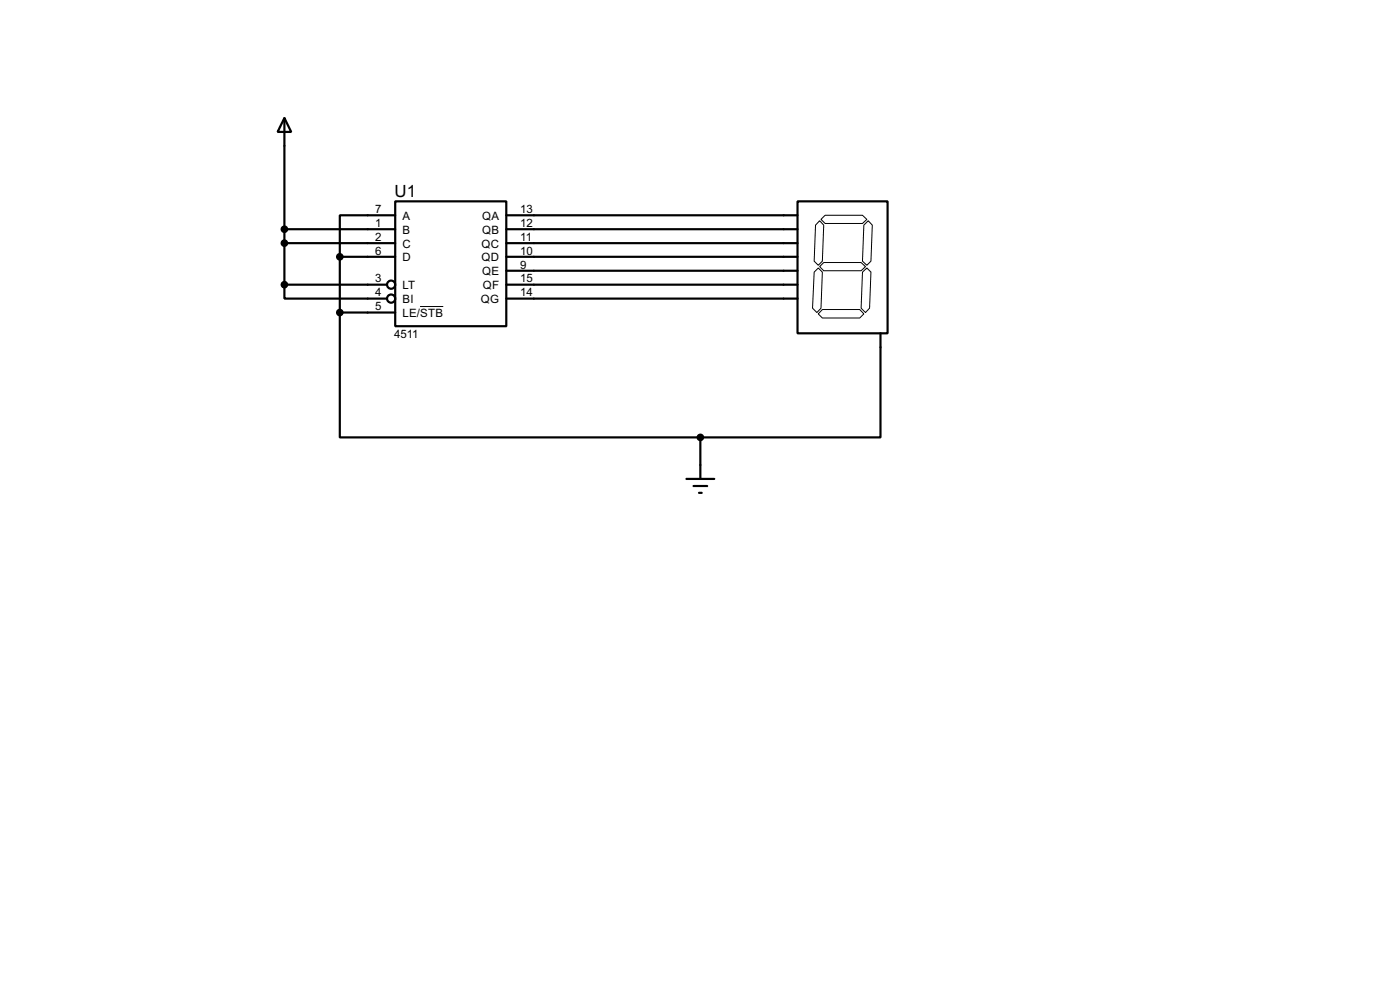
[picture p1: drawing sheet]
<svg xmlns="http://www.w3.org/2000/svg" width="256mm" height="180mm" viewBox="0 0 256 180" stroke-linecap="round" stroke-linejoin="round" font-family="sans-serif">
<g fill="none" stroke="#000" stroke-width=".4">
<path d="M52.1 21.6l1.3 2.6h-2.5zM52.1 21.6v30.5M72.4 36.9h20.4v22.8h-20.4zM72.4 39.4h-10.1v7.6M92.8 39.4h53.3M146.1 36.9h16.5v24.1h-16.5zM52.1 52.1v2.6h18.8M52.1 52.1h18.8M52.1 44.5h20.3M52.1 42h20.3M62.3 57.2v22.9h66M62.3 57.2h10.1"/>
<path d="M62.3 47h10.1M62.3 47v10.2M92.8 52.1h53.3M92.8 44.5h53.3M92.8 47h53.3M92.8 42h53.3M92.8 49.6h53.3M92.8 54.7h53.3M161.3 61v19.1h-33M125.8 87.7h5.1M127.1 89h2.5M128.1 90.2h.5"/>
<path d="M128.3 80.1v7.6"/>
<circle cx="71.6" cy="54.7" r=".75"/>
<circle cx="71.6" cy="52.1" r=".75"/>
</g>
<path d="M151.2 39.4h6.8l.8 .8-.8 .7h-6.8l-.8-.7zM77 56.1h4.2M149.2 49.8l.7-.7 .8 .7-.3 6.6-.7 .8-.8-.8zM150.2 40.4l.7 .8-.2 6.6-.8 .8-.7-.8 .2-6.6zM150.7 56.7h6.8l.8 .8-.8 .7h-6.8l-.8-.7zM150.9 48.1h6.9l.8 .7-.8 .8h-6.9l-.7-.8zM158 49.8l.8-.7 .8 .7-.3 6.6-.7 .8-.8-.8zM158.3 41.2l.8-.8 .7 .8-.2 6.6-.8 .8-.8-.8z" fill="none" stroke="#000" stroke-width=".18"/>
<g fill="#000" stroke="#000" stroke-width=".4">
<circle cx="52.1" cy="44.5" r=".5"/>
<circle cx="52.1" cy="52.1" r=".5"/>
<circle cx="52.1" cy="42" r=".5"/>
<circle cx="62.2" cy="57.2" r=".5"/>
<circle cx="62.2" cy="47" r=".5"/>
<circle cx="128.3" cy="80.1" r=".5"/>
</g>
<text font-size="3.5" x="72.3" y="36">U1</text>
<g font-size="2.4">
<text x="68.8" y="39">7</text>
<text x="68.8" y="41.6">1</text>
<text x="73.7" y="40.2">A</text>
<text x="88.3" y="40.2">QA</text>
<text x="95.3" y="39">13</text>
<text x="95.3" y="41.6">12</text>
<text x="68.8" y="44.1">2</text>
<text x="68.8" y="46.6">6</text>
<text x="73.7" y="42.7">B</text>
<text x="73.7" y="45.3">C</text>
<text x="73.7" y="47.8">D</text>
<text x="88.2" y="45.3">QC</text>
<text x="88.2" y="47.8">QD</text>
<text x="88.3" y="42.7">QB</text>
<text x="95.3" y="44.1">11</text>
<text x="95.3" y="46.6">10</text>
<text x="68.8" y="51.7">3</text>
<text x="73.7" y="52.9">LT</text>
<text x="88.3" y="50.4">QE</text>
<text x="88.4" y="52.9">QF</text>
<text x="95.3" y="49.2">9</text>
<text x="95.3" y="51.7">15</text>
<text x="68.8" y="54.3">4</text>
<text x="68.8" y="56.8">5</text>
<text x="73.7" y="55.4">BI</text>
<text x="73.7" y="58">LE/STB</text>
<text x="88.1" y="55.4">QG</text>
<text x="95.3" y="54.3">14</text>
<text x="72.2" y="61.9">4511</text>
</g>
</svg>
